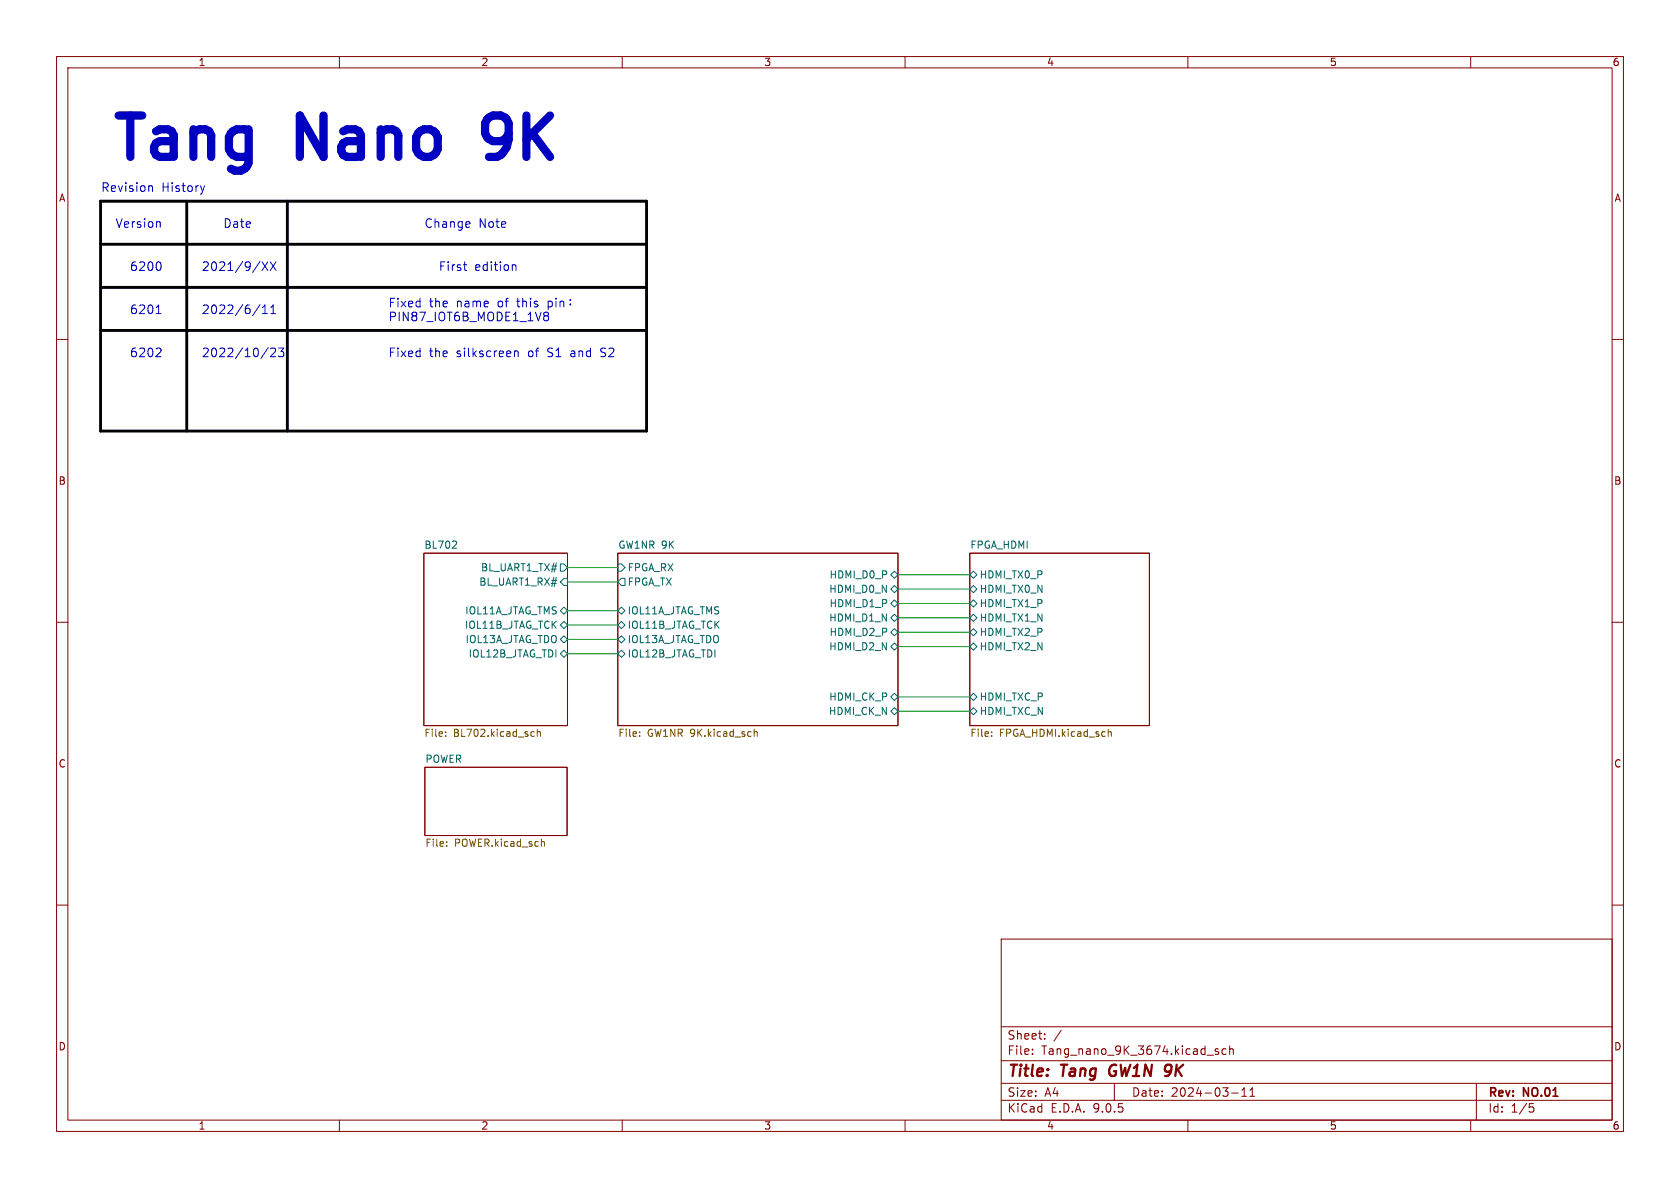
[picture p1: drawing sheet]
<svg xmlns="http://www.w3.org/2000/svg" width="297mm" height="210mm" viewBox="0 0 297 210" stroke-linecap="round" stroke-linejoin="round" font-family="sans-serif">
<g fill="none" stroke="#840000" stroke-width=".18">
<path d="M10 10h277v190h-277zM12 12h273v186h-273zM60 10v2M110 10v2M160 10v2M210 10v2M260 10v2M10 60h2M285 60h2M74.9 97.8h25.4v30.5h-25.4zM109.2 97.8h49.5v30.5h-49.5zM171.4 97.8h31.8v30.5h-31.8z"/>
<path d="M10 110h2M285 110h2M75.1 135.6h25.2v12.1h-25.2zM10 160h2M177 166h108v32h-108zM285 160h2M60 198v2M110 198v2M160 198v2M177 194.5h108M177 191.5h108M177 187.5h108"/>
<path d="M177 181.5h108M182.5 186.3v.1M182.5 185.5v.1M184.7 183.6v.1M184.7 182.8v.1M187.6 182.1l-1.3 2M197 191.5v3M210 198v2M215.4 185.5l-.4-.1-.2 .2 .1 .2 .5 .2v.3h-.6M216.7 185.5l-.4-.1-.3 .3v.4l.2 .2h.5M217.4 185.5l.2-.1 .4 .1v.9M217.4 184.9v1.5"/>
<path d="M217.7 193.2h1.2M219.5 193.8h.9M219.5 192.7l.5-.4v1.5M221 193.8h.8M221 192.7l.4-.4v1.5M260 198v2M261 191.5v6.5M270.4 195.1h.7M270.5 195.7h.4l.3 .3-.2 .5-.5 .1"/>
</g>
<path d="M196.4 188.5a1.27 1.27 0 0 0 0 1.6M206.4 188.2h.4M206.8 189.4h-.5M206.9 189.7l-.6 .5" fill="none" stroke="#840000" stroke-width=".4"/>
<g fill="none" stroke="#006464" stroke-width=".18">
<path d="M80.5 95.6l.2 .3v.3l-.8 .7h.8M99.1 99.7h.6l.6 .6-.6 .7h-.6zM109.2 99.7h.7l.6 .6-.6 .7h-.7zM99.1 110.5l.6-.6 .6 .6-.6 .6zM99.1 113l.6-.6 .6 .6-.6 .7zM99.1 115.6l.6-.7 .6 .7-.6 .6zM99.1 108l.6-.7 .6 .7-.6 .6zM99.1 102.9l.6-.7h.6v1.3h-.6zM109.2 110.5l.7-.6 .6 .6-.6 .6zM109.2 115.6l.7-.7 .6 .7-.6 .6zM109.2 113l.7-.6 .6 .6-.6 .7zM109.2 108l.7-.7 .6 .7-.6 .6z"/>
<path d="M109.2 102.9l.7-.7h.6v1.3h-.6zM157.5 109.2l.6-.6 .6 .6-.6 .7zM157.5 104.1l.6-.6 .6 .6-.6 .7zM157.5 111.8l.6-.7 .6 .7-.6 .6zM157.5 114.3l.6-.6 .6 .6-.6 .6zM157.5 106.7l.6-.7 .6 .7-.6 .6zM157.5 101.6l.6-.6 .6 .6-.6 .6zM171.4 109.2l.7-.6 .6 .6-.6 .7zM171.4 101.6l.7-.6 .6 .6-.6 .6zM171.4 104.1l.7-.6 .6 .6-.6 .7zM171.4 106.7l.7-.7 .6 .7-.6 .6zM171.4 111.8l.7-.7 .6 .7-.6 .6z"/>
<path d="M171.4 114.3l.7-.6 .6 .6-.6 .6zM157.5 123.2l.6-.6 .6 .6-.6 .6zM157.5 125.7l.6-.6 .6 .6-.6 .7zM171.4 123.2l.7-.6 .6 .6-.6 .6zM171.4 125.7l.7-.6 .6 .6-.6 .7z"/>
</g>
<g fill="none" stroke="#725600" stroke-width=".18">
<path d="M78.8 130.1v.1M78.8 129.4v.1M94.1 129.3l.3 .1M94.4 130.1l-.3 .1M95 129.5l.2-.2 .3 .1v.8M95 128.9v1.3M113.1 130.1v.1M113.1 129.4v.1M133.3 129.5l.2-.2 .3 .1 .1 .8M133.3 128.9v1.3M175.3 130.1v.1M175.3 129.4v.1"/>
<path d="M195.9 129.5l.2-.2 .3 .1 .1 .8M195.9 128.9v1.3M79 149.5v.1M79 148.8v.1M95.8 148.8h.4l.1 .8"/>
</g>
<path d="M17.8 35.6h96.5v40.6h-96.5zM33 35.6v40.6M50.8 35.6v40.6M17.8 58.4h96.5M17.8 50.8h96.5M17.8 43.2h96.5" fill="none" stroke="#000" stroke-width=".51"/>
<g fill="none" stroke="#009600" stroke-width=".18">
<path d="M100.3 110.5h8.9M100.3 102.9h8.9M100.3 108h8.9M100.3 100.3h8.9M100.3 113h8.9M100.3 115.6h8.9M158.7 101.6h12.7M158.7 109.2h12.7M158.7 106.7h12.7M158.7 104.1h12.7M158.7 111.8h12.7M158.7 114.3h12.7"/>
<path d="M158.7 123.2h12.7M158.7 125.7h12.7"/>
</g>
<g fill="none" stroke="#0000c2" stroke-width=".18">
<path d="M28.1 39.2l.2 .2v.8M83 39.3l.1 .2-.7 .2M27.6 55.4h.9M27.9 54.1l.1-.2v1.5M28.1 46.3a.95 .95 0 0 1 0 1.5M46 53.8l-1.3 2M46.3 46.3l1 1.5M46.4 55.4h.9M46.4 54.3l.4-.4v1.5M47.3 46.3l-1 1.5M47.8 46.3l1 1.5M47.9 55.4h.8"/>
<path d="M47.9 54.3l.4-.4v1.5M48.8 46.3l-1 1.5M81.9 46.8h.6M82.2 47.7l.3 .1M90.6 46.9h.5l.1 .9M96.1 55.5l.3 .3M96.1 55.5l.3-.3 .4 .1 .2 .2-.3 .3M96.4 55.8h.3M96.4 55.8l-.3 .3M96.7 55.8l.3 .3-.2 .5-.4 .1-.3-.3M96.9 53.2v1.6M96.9 53.3l.4-.1 .3 .3v.5l-.1 .2h-.6"/>
<path d="M98.3 52.7v.2M98.3 53.2v1.1M99 53.4l.2-.2 .4 .1 .1 1M99 53.2v1.1M100.8 53.7v.2M100.8 52.9v.2M28.2 61.5l.3 .3-.1 .4-.9 .9h1M47.4 61.5l-1.3 1.9M47.9 61.7l.5-.2 .3 .2v.3l-.9 1.1h.9M49.2 61.5h1l-.5 .6 .4 .2v.6l-.2 .2h-.5l-.2-.2M91 62v1.1M91 62.2l.2-.2 .3 .1 .1 1"/>
</g>
<path d="M86.1 21.1l-.3 .7v1.8l.3 .7" fill="none" stroke="#0000c2" stroke-width="1.5"/>
<g font-size="10.2" fill="#0000c2">
<text x="19.3" y="28.7">Tang</text>
<text x="53.2" y="28.7">Nano</text>
<text x="89.3" y="28.7">9K</text>
</g>
<g font-size="2.8" fill="#840000">
<text x="178" y="190.9">Title:</text>
<text x="187.7" y="190.9">Tang</text>
<text x="196.9" y="190.9">GW1N</text>
<text x="207.5" y="190.9">9K</text>
</g>
<g font-size="2.1" fill="#0000c2">
<text x="17.8" y="34">Revision</text>
<text x="28.5" y="34">History</text>
<text x="20.3" y="40.4">Version</text>
<text x="39.4" y="40.4">Date</text>
<text x="74.9" y="40.4">Change</text>
<text x="84.6" y="40.4">Note</text>
<text x="22.9" y="48">6200</text>
<text x="35.6" y="48">2021/9/XX</text>
<text x="77.5" y="48">First</text>
<text x="83.9" y="48">edition</text>
<text x="22.9" y="55.6">6201</text>
<text x="35.6" y="55.6">2022/6/11</text>
<text x="68.6" y="54.4">Fixed</text>
<text x="68.6" y="56.9">PIN87_IOT6B_MODE1_1V8</text>
<text x="75.8" y="54.4">the</text>
<text x="80.7" y="54.4">name</text>
<text x="88.1" y="54.4">of</text>
<text x="91.7" y="54.4">this</text>
<text x="22.9" y="63.3">6202</text>
<text x="35.6" y="63.3">2022/10/23</text>
<text x="68.6" y="63.3">Fixed</text>
<text x="75.8" y="63.3">the</text>
<text x="80.7" y="63.3">silkscreen</text>
<text x="93.5" y="63.3">of</text>
<text x="97.1" y="63.3">S1</text>
<text x="101.3" y="63.3">and</text>
<text x="106.7" y="63.3">S2</text>
</g>
<g font-size="2.1" fill="#840000">
<text x="178" y="184">Sheet:</text>
<text x="178" y="186.7">File:</text>
<text x="184.1" y="186.7">Tang_nano_9K_3674.kicad_sch</text>
<text x="178" y="196.9">KiCad</text>
<text x="178" y="194.1">Size:</text>
<text x="184.7" y="194.1">A4</text>
<text x="185.7" y="196.9">E.D.A.</text>
<text x="193.3" y="196.9">9.0.5</text>
<text x="200" y="194.1">Date:</text>
<text x="207" y="194.1">2024-03-11</text>
<text x="263" y="194.3">Rev:</text>
<text x="263" y="196.9">Id:</text>
<text x="267.1" y="196.9">1/5</text>
<text x="269.4" y="194.3">NO.01</text>
</g>
<g font-size="1.8" fill="#840000">
<text x="35" y="11.9">1</text>
<text x="85" y="11.9">2</text>
<text x="135" y="11.9">3</text>
<text x="185" y="11.9">4</text>
<text x="235" y="11.9">5</text>
<text x="285" y="11.9">6</text>
<text x="10.3" y="35.9">A</text>
<text x="285.3" y="35.9">A</text>
<text x="10.3" y="85.9">B</text>
<text x="285.3" y="85.9">B</text>
<text x="10.3" y="135.9">C</text>
<text x="285.3" y="135.9">C</text>
<text x="10.3" y="185.9">D</text>
<text x="285.3" y="185.9">D</text>
<text x="35" y="199.9">1</text>
<text x="85" y="199.9">2</text>
<text x="135" y="199.9">3</text>
<text x="185" y="199.9">4</text>
<text x="235" y="199.9">5</text>
<text x="285" y="199.9">6</text>
</g>
<g font-size="1.8" fill="#006464">
<text x="74.9" y="97.1">BL702</text>
<text x="84.9" y="101.2">BL_UART1_TX#</text>
<text x="109.2" y="97.1">GW1NR 9K</text>
<text x="110.9" y="101.2">FPGA_RX</text>
<text x="171.4" y="97.1">FPGA_HDMI</text>
<text x="84.6" y="103.7">BL_UART1_RX#</text>
<text x="110.9" y="103.7">FPGA_TX</text>
<text x="146.5" y="105">HDMI_D0_N</text>
<text x="146.6" y="107.5">HDMI_D1_P</text>
<text x="146.6" y="102.5">HDMI_D0_P</text>
<text x="173.1" y="102.5">HDMI_TX0_P</text>
<text x="173.1" y="105">HDMI_TX0_N</text>
<text x="173.1" y="107.5">HDMI_TX1_P</text>
<text x="82.1" y="111.4">IOL11B_JTAG_TCK</text>
<text x="82.1" y="108.8">IOL11A_JTAG_TMS</text>
<text x="82.2" y="113.9">IOL13A_JTAG_TDO</text>
<text x="110.9" y="111.4">IOL11B_JTAG_TCK</text>
<text x="110.9" y="113.9">IOL13A_JTAG_TDO</text>
<text x="110.9" y="108.8">IOL11A_JTAG_TMS</text>
<text x="146.5" y="110.1">HDMI_D1_N</text>
<text x="146.6" y="112.6">HDMI_D2_P</text>
<text x="173.1" y="110.1">HDMI_TX1_N</text>
<text x="173.1" y="112.6">HDMI_TX2_P</text>
<text x="82.8" y="116.4">IOL12B_JTAG_TDI</text>
<text x="110.9" y="116.4">IOL12B_JTAG_TDI</text>
<text x="146.5" y="115.2">HDMI_D2_N</text>
<text x="173.1" y="115.2">HDMI_TX2_N</text>
<text x="146.5" y="124.1">HDMI_CK_P</text>
<text x="173.1" y="124.1">HDMI_TXC_P</text>
<text x="146.4" y="126.6">HDMI_CK_N</text>
<text x="173.1" y="126.6">HDMI_TXC_N</text>
<text x="75.1" y="134.9">POWER</text>
</g>
<g font-size="1.8" fill="#725600">
<text x="74.9" y="130.6">File:</text>
<text x="80.2" y="130.6">BL702.kicad_sch</text>
<text x="109.2" y="130.6">File:</text>
<text x="114.4" y="130.6">GW1NR 9K.kicad_sch</text>
<text x="171.4" y="130.6">File:</text>
<text x="176.7" y="130.6">FPGA_HDMI.kicad_sch</text>
<text x="75.1" y="150">File:</text>
<text x="80.3" y="150">POWER.kicad_sch</text>
</g>
</svg>
